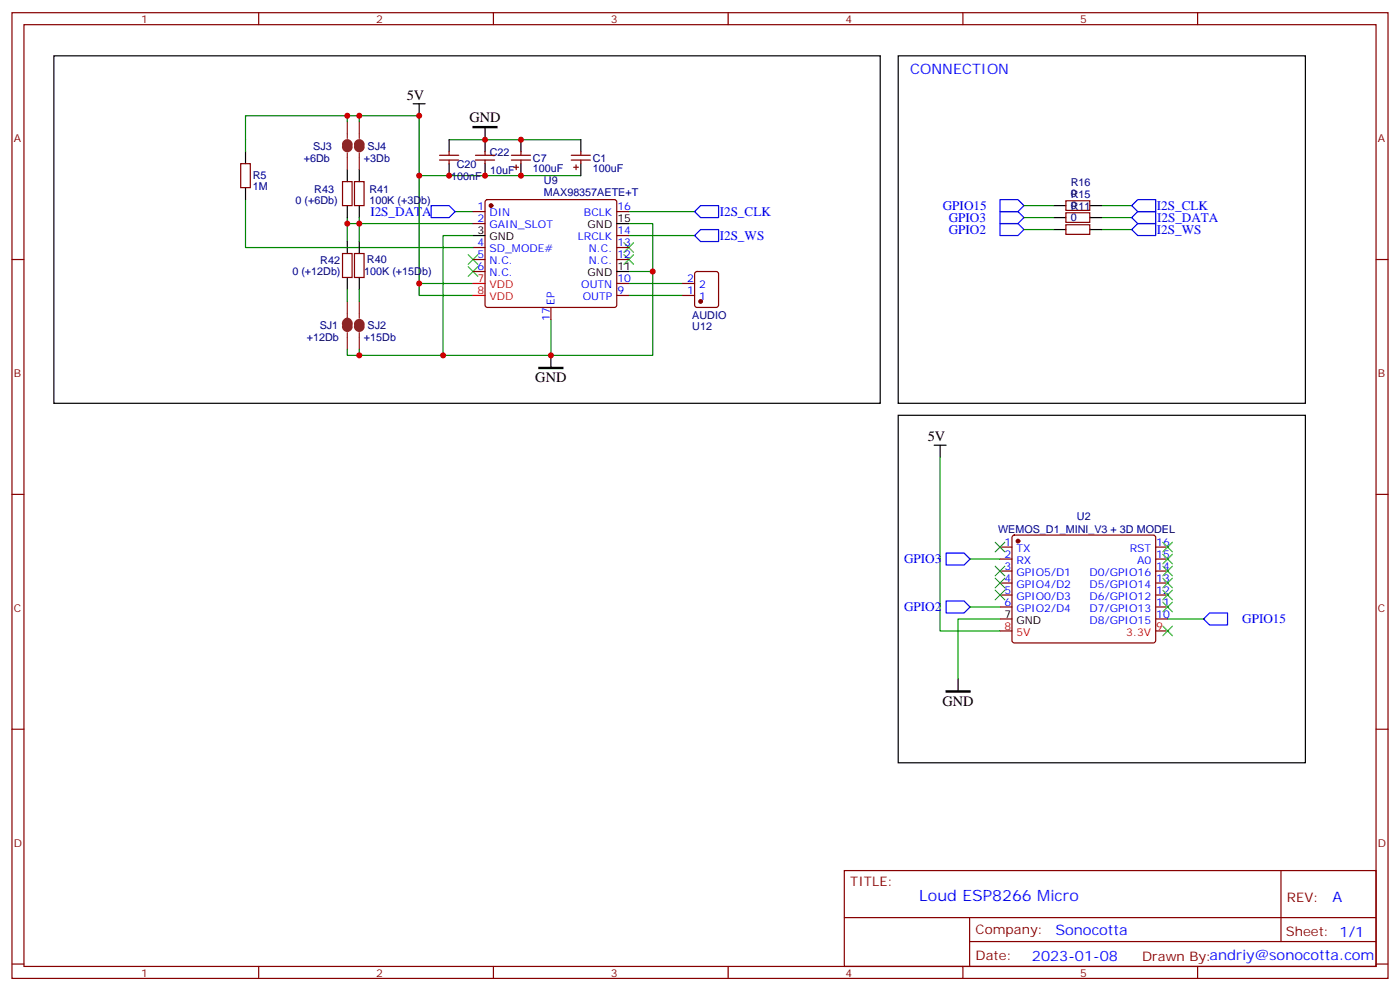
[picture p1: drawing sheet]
<svg xmlns="http://www.w3.org/2000/svg" width="412mm" height="292mm" viewBox="0 0 412 292" stroke-linecap="round" stroke-linejoin="round" font-family="sans-serif">
<g fill="none" stroke="#870000" stroke-width=".35">
<path d="M3.5 3.7h405.4v284.4h-405.4zM7.1 7.3h398.2v277.3h-398.2zM76.2 3.7v3.6M145.3 3.7v3.6M214.5 3.7v3.6M283.6 3.7v3.6M352.8 3.7v3.6M70.9 48.2h2.8v7h-2.8zM100.9 53.5h2.8v7h-2.8zM104.4 53.5h2.8v7h-2.8zM129.5 47.1h5.6M129.5 45.7h5.6"/>
<path d="M132.3 44.7v1M132.3 47.1v1.1M140.1 47.1h5.6M140.1 45.7h5.6M142.9 44.7v1M142.9 47.1v1.1M143.1 59l.5-.2h37.4l.5 .2 .2 .5v30.3l-.3 .5-.4 .2h-37.4l-.5-.2-.2-.5v-30.3zM150.6 47.1h5.7M150.6 45.7h5.7M151.3 49.2h1.5M152 48.5v1.5M153.5 44.7v1"/>
<path d="M153.5 47.1v1.1M168.3 47.1h5.6M168.3 45.7h5.6M169 49.2h1.4M169.7 48.5v1.5M171.1 44.7v1M171.1 47.1v1.1M314 59.1h7v2.8h-7zM3.5 76.4h3.6M100.9 74.6h2.8v7.1h-2.8zM104.4 74.6h2.8v7.1h-2.8zM139.3 76.4h3.6"/>
<path d="M139.3 62.3h3.6M139.3 65.8h3.6M139.3 72.9h3.6M139.3 79.9h3.6M181.7 76.4h3.5M181.7 62.3h3.5M181.7 72.9h3.5M181.7 69.4h3.5M314 66.2h7v2.8h-7zM314 62.7h7v2.8h-7zM405.3 76.4h3.6M162.3 90.5v3.6"/>
<path d="M181.7 87h3.5M181.7 83.5h3.5M201.1 87h3.5M201.1 83.5h3.5M204.8 80.1l.5-.2h5.7l.6 .5 .1 9.4-.5 .7h-5.9l-.6-.4-.1-9.5zM3.5 145.6h3.6M298.3 157.8l.5-.2h40.9l.5 .2 .2 .5v30.6l-.7 .4-41.2-.1-.4-.6v-30.3zM405.3 145.6h3.6M294.6 161.1h3.5M294.6 164.6h3.5M294.6 168.1h3.5M294.6 171.7h3.5"/>
<path d="M294.6 175.2h3.5M294.6 178.7h3.5M340.4 161.1h3.6M340.4 164.6h3.6M340.4 168.1h3.6M340.4 171.7h3.6M340.4 175.2h3.6M340.4 178.7h3.6M294.6 182.2h3.5M294.6 185.8h3.5M340.4 182.2h3.6M340.4 185.8h3.6"/>
<path d="M3.5 214.7h3.6M405.3 214.7h3.6M248.7 256.3h156.6v28.3h-156.6zM377.3 256.4v20.8M248.7 270.2h156.5M285.6 277.2h119.6M285.6 270.2v14.1M3.5 283.8h3.6M76.2 284.6v3.5M145.3 284.6v3.5M214.5 284.6v3.5M283.6 284.6v3.5"/>
<path d="M352.8 284.6v3.5M405.3 283.8h3.6"/>
</g>
<g fill="none" stroke="#008700" stroke-width=".35">
<path d="M102.3 34.1v1.7M105.8 34.1v1.7M72.3 44.7v-10.6h51.2v52.9h15.8M72.3 58.8v14.1h67M123.5 51.7h47.6M132.3 41.1h38.8M102.3 64.1v1.7M105.8 64.1v7M134.1 62.3h5.2M139.3 65.8h-37v5.3M139.3 69.4h-8.8v35.2h31.8v-10.5M185.2 65.8h7.1v14.1"/>
<path d="M185.2 79.9h7.1v24.7h-30M185.2 62.3h19.4M185.2 69.4h19.4M301.6 60.5h8.8M301.6 64.1h8.8M301.6 67.6h8.8M324.6 60.5h8.8M324.6 64.1h8.8M324.6 67.6h8.8M102.3 85.2v3.6M105.8 85.2v3.6M123.5 83.5h15.8"/>
<path d="M185.2 87h15.9M185.2 83.5h15.9M102.3 102.9v1.7h28.2M105.8 102.9v1.7M276.9 134.6v51.2h17.7M285.8 164.6h8.8M285.8 178.7h8.8M294.6 182.2h-12.4v17.7M344 182.2h10.5"/>
</g>
<g fill="none" stroke="#000" stroke-width=".35">
<path d="M15.9 16.4h243.4v102.3h-243.4zM264.6 16.4h119.9v102.3h-119.9zM121.7 30.6h3.5M123.5 30.6v3.5M142.9 37.6v7.1M72.3 44.7v3.5M72.3 55.2v3.6M102.3 50v3.5M105.8 50v3.5M132.3 41.1v3.6M132.3 48.2v3.5M142.9 48.2v3.5"/>
<path d="M153.5 41.1v3.6M153.5 48.2v3.5M171.1 41.1v3.6M171.1 48.2v3.5M102.3 60.5v3.6M102.3 71.1v3.5M105.8 60.5v3.6M105.8 71.1v3.5M139.3 69.4h3.6M181.7 79.9h3.5M181.7 65.8h3.5M310.4 67.6h3.6"/>
<path d="M310.4 64.1h3.6M310.4 60.5h3.6M321 67.6h3.6M321 64.1h3.6M321 60.5h3.6M102.3 81.7v3.5M105.8 81.7v3.5M162.3 104.6v3.6M264.6 122.3h119.9v102.3h-119.9zM275.2 131.1h3.5M276.9 131.1v3.5M282.2 199.9v3.5"/>
</g>
<path d="M294.6 58.8h5.3l1.7 1.7-1.7 1.8h-5.3zM127 60.5h5.3l1.8 1.8-1.8 1.8h-5.3zM204.6 69.4l1.8-1.8h5.3v3.5h-5.3zM204.6 62.3l1.8-1.8h5.3v3.6h-5.3zM294.6 65.8h5.3l1.7 1.8-1.7 1.8h-5.3zM294.6 62.3h5.3l1.7 1.8-1.7 1.7h-5.3zM333.4 67.6l1.7-1.8h5.3v3.6h-5.3zM333.4 60.5l1.7-1.7h5.3v3.5h-5.3zM333.4 64.1l1.7-1.8h5.3v3.5h-5.3zM278.7 162.8h5.3l1.8 1.8-1.8 1.8h-5.3zM278.7 177h5.3l1.8 1.7-1.8 1.8h-5.3zM354.5 182.2l1.8-1.7h5.3v3.5h-5.3z" fill="none" stroke="#00f" stroke-width=".35"/>
<g fill="none" stroke="#3c3" stroke-width=".35">
<path d="M137.9 75l2.9 2.8M137.9 78.5l2.9 2.9M140.8 75l-2.9 2.8M140.8 78.5l-2.9 2.9M183.8 75l2.8 2.8M183.8 71.5l2.8 2.8M186.6 75l-2.8 2.8M186.6 71.5l-2.8 2.8M293.2 159.7l2.8 2.8M296 159.7l-2.8 2.8M342.5 159.7l2.9 2.8M345.4 159.7l-2.9 2.8"/>
<path d="M293.2 166.7l2.8 2.8M293.2 170.3l2.8 2.8M293.2 173.8l2.8 2.8M296 166.7l-2.8 2.8M296 170.3l-2.8 2.8M296 173.8l-2.8 2.8M342.5 177.3l2.9 2.8M342.5 173.8l2.9 2.8M342.5 170.3l2.9 2.8M342.5 166.7l2.9 2.8M342.5 163.2l2.9 2.8M345.4 177.3l-2.9 2.8"/>
<path d="M345.4 173.8l-2.9 2.8M345.4 170.3l-2.9 2.8M345.4 166.7l-2.9 2.8M345.4 163.2l-2.9 2.8M342.5 184.4l2.9 2.8M345.4 184.4l-2.9 2.8"/>
</g>
<g fill="#870000" stroke="#870000" stroke-width=".35">
<circle cx="144.6" cy="60.5" r=".53"/>
<circle cx="206.4" cy="88.8" r=".53"/>
<circle cx="299.9" cy="159.3" r=".53"/>
</g>
<path d="M139.3 83.5h3.6M139.3 87h3.6" fill="none" stroke="#f00" stroke-width=".35"/>
<path d="M139.3 37.3h7.1v.3h-7.1zM158.7 108.2h7.1v.3h-7.1zM278.7 203.4h7.1v.4h-7.1z" fill="#000" stroke="#000" stroke-width=".35"/>
<path d="M101.6 42.5a.71 .71 0 0 1 .7-.7 .71 .71 0 0 1 .7 .7M101.6 43.3a.71 .71 0 0 0 .7 .7 .71 .71 0 0 0 .7-.7M105.1 42.5a.71 .71 0 0 1 .7-.7 .71 .71 0 0 1 .7 .7M105.1 43.3a.71 .71 0 0 0 .7 .7 .71 .71 0 0 0 .7-.7M101.6 95.5a.76 .76 0 0 1 .7-1.1 .76 .76 0 0 1 .7 1.1M101.6 96.2a.71 .71 0 0 0 .7 .7 .71 .71 0 0 0 .7-.7M105.1 95.5a.71 .71 0 0 1 .7-.7 .71 .71 0 0 1 .7 .7M105.1 96.2a.71 .71 0 0 0 .7 .7 .71 .71 0 0 0 .7-.7" fill="none" stroke="#8c2424" stroke-width="1.8"/>
<path d="M102.3 35.8v5M105.8 35.8v5M102.3 45v5M105.8 45v5M102.3 88.8v4.9M102.3 94.4v2.5M102.3 97.9v5M105.8 88.8v4.9M105.8 97.9v5" fill="none" stroke="#8c2424" stroke-width=".35"/>
<g fill="#c00">
<circle cx="142.9" cy="41.1" r=".88"/>
<circle cx="132.3" cy="51.7" r=".88"/>
<circle cx="123.5" cy="51.7" r=".88"/>
<circle cx="102.3" cy="65.8" r=".88"/>
<circle cx="192.3" cy="79.9" r=".88"/>
<circle cx="162.3" cy="104.6" r=".88"/>
<circle cx="123.5" cy="83.5" r=".88"/>
<circle cx="142.9" cy="51.7" r=".88"/>
<circle cx="130.5" cy="104.6" r=".88"/>
<circle cx="153.5" cy="41.1" r=".88"/>
<circle cx="153.5" cy="51.7" r=".88"/>
<circle cx="105.8" cy="65.8" r=".88"/>
<circle cx="105.8" cy="104.6" r=".88"/>
<circle cx="123.5" cy="34.1" r=".88"/>
<circle cx="102.3" cy="34.1" r=".88"/>
<circle cx="105.8" cy="34.1" r=".88"/>
</g>
<text font-size="4.6" fill="#00f" x="270.8" y="265.4">Loud ESP8266 Micro</text>
<g font-size="4.2" fill="#00f">
<text x="268.1" y="21.7">CONNECTION</text>
<text x="392.5" y="265.6">A</text>
<text x="310.9" y="275.2">Sonocotta</text>
<text x="304" y="283">2023-01-08</text>
</g>
<g font-size="4.2">
<text x="119.8" y="29.4">5V</text>
<text x="138.3" y="36.1">GND</text>
<text x="157.7" y="112.5">GND</text>
<text x="273.3" y="129.9">5V</text>
<text x="277.6" y="207.7">GND</text>
</g>
<g font-size="3.9" fill="#00f">
<text x="109.1" y="63.6">I2S_DATA</text>
<text x="212" y="63.6">I2S_CLK</text>
<text x="277.7" y="61.8">GPIO15</text>
<text x="279.5" y="65.3">GPIO3</text>
<text x="340.8" y="61.8">I2S_CLK</text>
<text x="340.8" y="65.4">I2S_DATA</text>
<text x="212" y="70.6">I2S_WS</text>
<text x="279.5" y="68.8">GPIO2</text>
<text x="340.8" y="68.9">I2S_WS</text>
<text x="266.3" y="165.9">GPIO3</text>
<text x="266.3" y="180">GPIO2</text>
<text x="365.9" y="183.5">GPIO15</text>
</g>
<g font-size="3.9" fill="#800">
<text x="250.5" y="260.9">TITLE:</text>
<text x="379.1" y="265.6">REV:</text>
<text x="287.4" y="275.1">Company:</text>
<text x="378.7" y="275.7">Sheet: 1/1</text>
<text x="287.4" y="282.8">Date:</text>
<text x="336.4" y="282.9">Drawn By:andriy@sonocotta.com</text>
</g>
<g font-size="3.2" fill="#800">
<text x="41.6" y="6.7">1</text>
<text x="110.8" y="6.7">2</text>
<text x="179.9" y="6.7">3</text>
<text x="249.1" y="6.7">4</text>
<text x="318.2" y="6.7">5</text>
<text x="4.1" y="41.8">A</text>
<text x="405.9" y="41.8">A</text>
<text x="4.1" y="111">B</text>
<text x="405.9" y="111">B</text>
<text x="4.1" y="180.1">C</text>
<text x="405.9" y="180.1">C</text>
<text x="4.1" y="249.3">D</text>
<text x="405.9" y="249.3">D</text>
<text x="41.6" y="287.5">1</text>
<text x="110.8" y="287.5">2</text>
<text x="179.9" y="287.5">3</text>
<text x="249.1" y="287.5">4</text>
<text x="318.2" y="287.5">5</text>
</g>
<g font-size="3.2" fill="#000080">
<text x="89.5" y="47.6">+6Db</text>
<text x="92.3" y="44">SJ3</text>
<text x="107.2" y="47.6">+3Db</text>
<text x="108.3" y="44">SJ4</text>
<text x="144.3" y="45.8">C22</text>
<text x="157" y="47.6">C7</text>
<text x="174.6" y="47.6">C1</text>
<text x="74.4" y="52.8">R5</text>
<text x="132.9" y="52.9">100nF</text>
<text x="134.6" y="49.3">C20</text>
<text x="144.4" y="51.1">10uF</text>
<text x="157" y="50.8">100uF</text>
<text x="174.6" y="50.8">100uF</text>
<text x="74.4" y="56">1M</text>
<text x="87" y="59.9">0 (+6Db)</text>
<text x="92.6" y="56.7">R43</text>
<text x="108.8" y="59.9">100K (+3Db)</text>
<text x="108.8" y="56.8">R41</text>
<text x="160.2" y="57.7">MAX98357AETE+T</text>
<text x="160.2" y="54.3">U9</text>
<text x="315.4" y="58.4">R15</text>
<text x="315.4" y="58.1">0</text>
<text x="315.4" y="54.8">R16</text>
<text x="315.4" y="65.1">0</text>
<text x="315.4" y="61.9">R11</text>
<text x="315.4" y="61.6">0</text>
<text x="94.3" y="77.9">R42</text>
<text x="108.1" y="77.6">R40</text>
<text x="86.1" y="81.1">0 (+12Db)</text>
<text x="107.3" y="81.1">100K (+15Db)</text>
<text x="203.9" y="94.1">AUDIO</text>
<text x="90.4" y="100.5">+12Db</text>
<text x="94.2" y="97">SJ1</text>
<text x="107.2" y="100.5">+15Db</text>
<text x="108.3" y="96.9">SJ2</text>
<text x="203.9" y="97.3">U12</text>
<text x="317.2" y="153.1">U2</text>
<text x="294" y="156.9">WEMOS_D1_MINI_V3 + 3D MODEL</text>
</g>
<g font-size="3.2" fill="#00f">
<text x="140.7" y="61.9">1</text>
<text x="140.7" y="65.5">2</text>
<text x="144.2" y="63.7">DIN</text>
<text x="172" y="63.7">BCLK</text>
<text x="181.9" y="61.9">16</text>
<text x="144.2" y="67.2">GAIN_SLOT</text>
<text x="170.2" y="70.8">LRCLK</text>
<text x="181.9" y="69">14</text>
<text x="140.7" y="72.5">4</text>
<text x="140.7" y="76.1">5</text>
<text x="144.2" y="74.3">SD_MODE#</text>
<text x="144.2" y="77.8">N.C.</text>
<text x="173.5" y="77.8">N.C.</text>
<text x="173.5" y="74.3">N.C.</text>
<text x="181.9" y="76.1">12</text>
<text x="181.9" y="72.5">13</text>
<text x="140.7" y="79.6">6</text>
<text x="144.2" y="81.4">N.C.</text>
<text x="181.9" y="83.1">10</text>
<text x="202.4" y="83.1">2</text>
<text x="163.3" y="89.8" transform="rotate(-90 163.3 89.8)">EP</text>
<text x="171.2" y="84.9">OUTN</text>
<text x="171.7" y="88.4">OUTP</text>
<text x="181.9" y="86.6">9</text>
<text x="202.4" y="86.6">1</text>
<text x="205.9" y="88.4">1</text>
<text x="205.9" y="84.9">2</text>
<text x="161.9" y="94.6" transform="rotate(-90 161.9 94.6)">17</text>
<text x="295.9" y="160.7">1</text>
<text x="340.6" y="160.7">16</text>
<text x="295.9" y="164.3">2</text>
<text x="295.9" y="167.8">3</text>
<text x="299.4" y="162.5">TX</text>
<text x="299.4" y="166">RX</text>
<text x="332.8" y="162.5">RST</text>
<text x="334.9" y="166">A0</text>
<text x="340.6" y="167.8">14</text>
<text x="340.6" y="164.3">15</text>
<text x="295.9" y="171.3">4</text>
<text x="299.4" y="169.5">GPIO5/D1</text>
<text x="299.4" y="173.1">GPIO4/D2</text>
<text x="321" y="173.1">D5/GPIO14</text>
<text x="321" y="169.5">D0/GPIO16</text>
<text x="340.6" y="171.3">13</text>
<text x="295.9" y="174.8">5</text>
<text x="295.9" y="178.4">6</text>
<text x="299.4" y="176.6">GPIO0/D3</text>
<text x="321" y="176.6">D6/GPIO12</text>
<text x="340.6" y="178.4">11</text>
<text x="340.6" y="174.8">12</text>
<text x="299.4" y="180.1">GPIO2/D4</text>
<text x="321" y="183.7">D8/GPIO15</text>
<text x="321" y="180.1">D7/GPIO13</text>
<text x="340.6" y="181.9">10</text>
</g>
<g font-size="3.2">
<text x="181.9" y="65.5">15</text>
<text x="140.7" y="69">3</text>
<text x="144.2" y="70.8">GND</text>
<text x="173.1" y="67.2">GND</text>
<text x="173.1" y="81.4">GND</text>
<text x="181.9" y="79.6">11</text>
<text x="295.9" y="181.9">7</text>
<text x="299.4" y="183.7">GND</text>
</g>
<g font-size="3.2" fill="#f00">
<text x="140.7" y="83.1">7</text>
<text x="140.7" y="86.6">8</text>
<text x="144.2" y="84.9">VDD</text>
<text x="144.2" y="88.4">VDD</text>
<text x="295.9" y="185.4">8</text>
<text x="340.6" y="185.4">9</text>
<text x="299.4" y="187.2">5V</text>
<text x="331.8" y="187.2">3.3V</text>
</g>
</svg>
